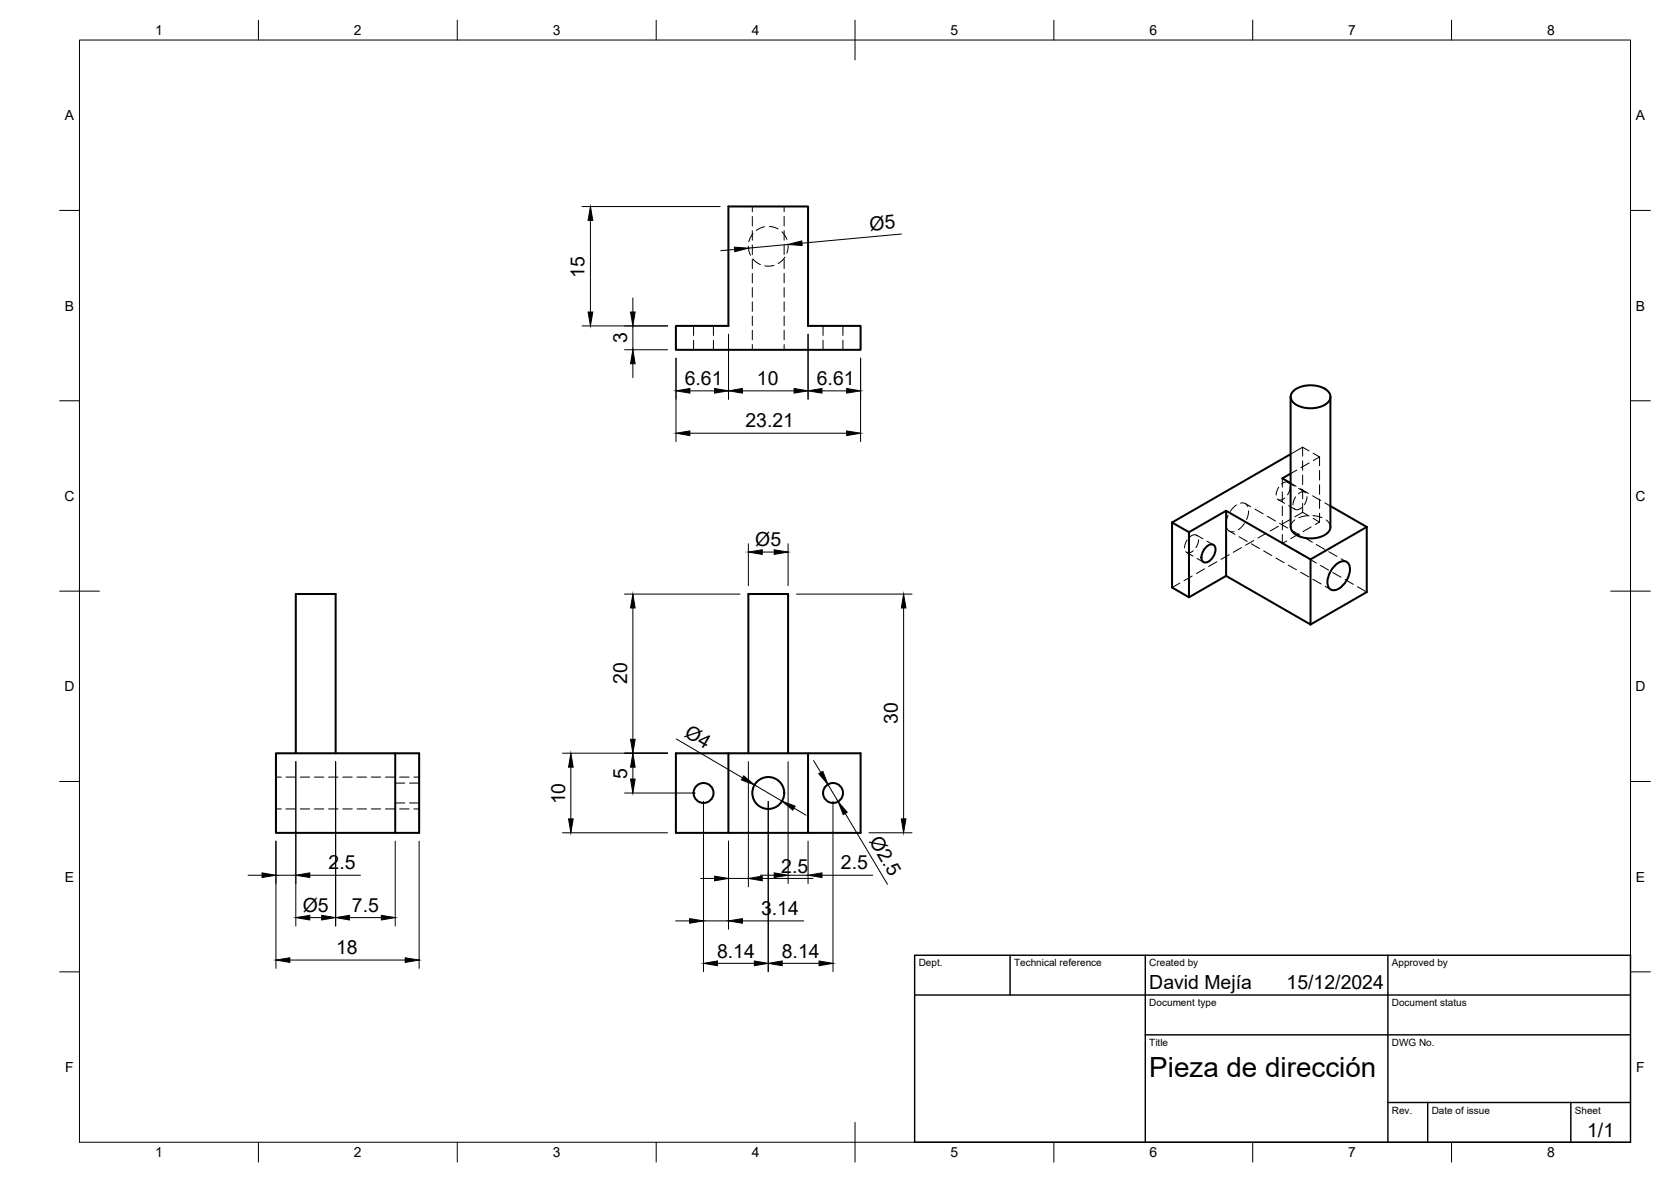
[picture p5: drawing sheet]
<svg xmlns="http://www.w3.org/2000/svg" width="420mm" height="297mm" viewBox="0 0 420 297" stroke-linecap="round" stroke-linejoin="round" font-family="sans-serif">
<!-- layer: Visible -->
<g fill="none" stroke="#000" stroke-width=".51">
<path d="M183.2 51.9h20v30h13.2v6h-46.5v-6h13.3zM324.5 99.7v32.7M325.4 98.1a7.1 7.1 0 0 1 8.8 .5 2.1 2.1 0 0 1-1.1 3.2 7.5 7.5 0 0 1-7.7-.5 1.94 1.94 0 0 1 0-3.2zM334.5 99.7v32.7M324.5 119l-2.1 1.2 2.1 1.2M324.5 114.1l-29.8 17.2M294.7 131.3v16.3l4.3 2.5 9.3-5.4M299 133.7v16.4M303.4 137.4a1.26 1.26 0 0 1 1.7-.5 1.26 1.26 0 0 1 .5 1.7 3.3 3.3 0 0 1-2.6 2.8 1.57 1.57 0 0 1-.7-2.5zM308.3 128.4l21.2 12.2v16.3l-21.2-12.2zM308.3 128.4l-9.3 5.3-4.3-2.4M324.5 132.4a3.4 3.4 0 0 0 3.1 2.7 6.7 6.7 0 0 0 6.5-1.6l.4-1.1"/>
<path d="M334.5 127.2l9.2 5.2M343.7 132.4l-14.2 8.2M343.7 132.4v16.4l-14.2 8.1M335.5 142.3a2.54 2.54 0 0 1 3.3-1 3.8 3.8 0 0 1-.2 4.5l-.4 .7a3.5 3.5 0 0 1-3.4 1.8 2.55 2.55 0 0 1-.8-3.4l.6-1.4zM69.4 189.3h36v20h-36zM74.4 189.3v-40h10v40M99.4 189.3v20M183.2 189.3h-13.3v20h33.3v-20M188.2 189.3v-40h10v40M183.2 209.3v-20h33.2v20h-13.2"/>
<circle cx="176.9" cy="199.3" r="2.51"/>
<circle cx="193.2" cy="199.3" r="4"/>
<circle cx="209.5" cy="199.3" r="2.51"/>
</g>
<!-- layer: Hidden -->
<g fill="none" stroke="#000" stroke-width=".25">
<path d="M189.2 51.9v1.3M189.2 54.4v2.4M189.2 58v2.4M189.3 58.7l-.5 .7-.5 1.4M192.3 57l-1.2 .3-.9 .6M193.4 56.9l.9 .1 1.3 .6M196.6 58.3l.8 .9 .5 1M197.2 51.9v1.3M197.2 54.4v2.4M197.2 58v2.4M188.2 61.9l.1 1.3 .4 .9M189.2 61.6v2.4"/>
<path d="M189.2 65.1v2.4M189.2 68.7v2.4M189.2 72.3v2.4M189.2 75.8v2.4M189.2 79.4v2.4M189.3 65.1l.8 .7 1.1 .7M194.6 66.7l-.9 .2-1.4-.1M197.2 61.6v2.4M197.2 65.1v2.4M197.2 68.7v2.4M197.2 72.3v2.4M197.2 75.8v2.4"/>
<path d="M197.2 79.4v2.4M197.4 64.6l-.9 1-.8 .6M198.1 61.3l.1 .9-.3 1.4M174.4 81.9v2.4M174.4 85.5v2.4M179.4 81.9v2.4M179.4 85.5v2.4M189.2 83v2.4M189.2 86.6v1.3M197.2 83v2.4M197.2 86.6v1.3M206.9 81.9v2.4"/>
<path d="M206.9 85.5v2.4M211.9 81.9v2.4M211.9 85.5v2.4M326.1 118.1l-1.6 .9M327.5 112.4l1.6 .9M327.5 112.4l-3 1.7M327.5 112.4v2.2M327.5 115.8v2.4M327.5 119.4v2.4M329.2 116.3l-2.1 1.2M330.2 113.9l1.6 .9M331.8 114.8l-1.6 .9"/>
<path d="M331.8 114.8v2.3M331.8 118.2v2.4M298.4 138.8l1.6 .9M298.5 135.7l-.4 .8-.3 1.2M300 138.4a1.33 1.33 0 0 1-1.8 .2M300.9 134.5l1.6 .9M301.1 134.7a1.29 1.29 0 0 0-1.9 .2M301.4 135.6l-.2 1-.5 1M303.5 136l1.6 .9M308.5 132.7l.8 .9h1M308.8 129.5l-.5 2.1M309.1 139.4l-2.1 1.2"/>
<path d="M309.1 133.5l1.4 .8M310.9 126.9l-1.5 1.6M311.5 134.9l2.1 1.2M311.9 126.4l1.1 .1 .8 .8M312.2 137.6l-2.1 1.2M312.9 131.6l-1.6 1.5M313.1 126.6l1.4 .7M313.9 128.4l-.5 2.2M314.6 136.7l2.1 1.1M315.3 135.8l-2.1 1.2M315.5 127.9l2.1 1.2M317.7 138.4l2.1 1.2"/>
<path d="M318.3 134l-2 1.2M318.6 129.7l2.1 1.2M321.4 125.6l1.6 .9M321.4 132.3l-2 1.1M321.5 122.4l-.4 .8-.2 1.2M321.7 131.5l2.1 1.2M322.4 136.6l2.4 1.3M322.4 120.2v2.2M322.4 123.6v2.4M322.4 127.2v2.4M322.4 130.8v2.4M322.4 134.4v2.2"/>
<path d="M323 125.1a1.33 1.33 0 0 1-1.8 .3M323.5 136l-1.1 .6M323.9 121.2l1.6 1M324 127.1l1.6 .9M324.1 121.4a1.34 1.34 0 0 0-1.9 .3M324.4 122.4l-.2 1-.5 .9M324.5 121.4l1.4 .8M324.5 130.5l-2 1.2M324.8 133.3l2.1 1.2M325.6 130.7l-.7 .7-.4 1M325.8 124.9l-.6 1.2-.1 .8M325.8 138.5l2.1 1.2"/>
<path d="M326.5 122.8l1.6 .9M326.6 134.2l-2.1 1.2M326.9 122.8l2.1 1.2M327.3 127.6a1.36 1.36 0 0 1-1.9 .2M327.5 122.9v2.4M327.5 126.5v2.2M327.9 135.1l2.1 1.2M328.3 123.9a1.27 1.27 0 0 0-1.8 .2M328.6 124.8l-.1 1-.5 1M328.9 129.6l-2.3 .5M329.1 129.7l-1.6-1-1.9 1.2M329.7 132.4l-2.1 1.2"/>
<path d="M330 124.6l2.1 1.2M330.1 129.6l2.3 .5M330.2 130.3l1.6 .9M331 136.8l2.1 1.3M331.8 131.2l-1.1 .6M331.8 121.8v2.4M331.8 125.4v2.4M331.8 129v2.2M333.1 126.4l1.4 .8M333.5 130.7l.7 .7 .3 1M334.1 138.6l2.1 1.2M296.7 146.5l-2 1.1"/>
<path d="M299.8 144.7l-2.1 1.2M301 140.3l1.6 1M302.9 142.9l-2.1 1.3M306 141.2l-2.1 1.2M320.8 140.2l2.1 1.2M323.9 142l2.1 1.2M327 143.8l2.1 1.2M328.9 140.3l2.1 1.2M330.1 145.6l2.1 1.2M332 142.1l2.1 1.2M333.2 147.3l1.4 .9M335.1 143.9l2.1 1.2"/>
<path d="M337.2 140.4l1.4 .8M338.2 145.7l2.1 1.1M341.3 147.4l2.4 1.4M69.4 195.3h1.3M71.9 195.3h2.4M75.5 195.3h2.4M79.1 195.3h2.3M82.6 195.3h2.4M86.2 195.3h2.4M89.8 195.3h2.4M93.3 195.3h2.4M96.9 195.3h2.4"/>
<path d="M99.4 196.8h2.4M100.5 195.3h2.4M103 196.8h2.4M104.1 195.3h1.3M69.4 203.3h1.3M71.9 203.3h2.4M75.5 203.3h2.4M79.1 203.3h2.3M82.6 203.3h2.4M86.2 203.3h2.4M89.8 203.3h2.4M93.3 203.3h2.4"/>
<path d="M96.9 203.3h2.4M99.4 201.8h2.4M100.5 203.3h2.4M103 201.8h2.4M104.1 203.3h1.3"/>
</g>
<!-- layer: BORDER -->
<g fill="none" stroke="#000" stroke-width=".25">
<path d="M20 10.1h390v276.9h-390zM65 5.1v5M115 5.1v5M165 5.1v5M215 5.1v10M265 5.1v5M315 5.1v5M365 5.1v5M15 52.9h5M410 52.9h5M15 100.7h5M410 100.7h5"/>
<path d="M15 148.6h10M405 148.6h10M15 196.4h5M410 196.4h5M15 244.2h5M410 244.2h5M65 287v5M115 287v5M165 287v5M215 282.1v9.9M265 287v5M315 287v5"/>
<path d="M365 287v5"/>
</g>
<!-- layer: TITLEBLOCK -->
<path d="M230 240.1h180v46.9h-180zM230 250h180M254 240.1v9.9M288 240.1v46.9M349 240.1v46.9M288 260.1h122M349 277.1h61M359 277.1v9.9M395 277.1v9.9" fill="none" stroke="#000" stroke-width=".36"/>
<!-- layer: FD_Dimensions -->
<g fill="none" stroke="#000" stroke-width=".25">
<path d="M146.4 51.9h34.7M148.5 55.4v23M226.7 58.8l-25.1 2.3M159.1 74.9v3.5M184.7 62.7l-3.5 .3M198.1 61.4l-9.9 1M146.4 81.9h21.5M157 87.9h10.9M159.1 81.9v6M159.1 91.4v3.5M170 90v21M173.5 98.2h6.2"/>
<path d="M183.2 84v16.3M186.7 98.2h13M203.2 84v16.3M206.7 98.2h6.2M216.4 90v21M173.5 108.9h39.4M188.2 136.6v10.6M191.7 138.7h3M198.2 136.6v10.6M157 149.3h29.1M159.1 152.8v33M200.3 149.3h29"/>
<path d="M227.2 152.8v53M74.4 191.4v41.3M84.4 191.4v41.3M141.4 189.3h26.5M143.5 192.8v13M157 199.3h17.8M159.1 192.8v3M170.1 185.7l16.6 9.8M188.2 191.4v31.5M189.7 197.3l6.9 4M198.2 191.4v30.6M204.6 191.1l1.8 3"/>
<path d="M208.2 197.1l2.5 4.3M62.4 219.9h3.5M69.4 211.4v32M69.4 219.9h5M77.9 219.9h12.7M99.4 211.4v21.3M105.4 211.4v32M141.4 209.3h26.5M176.9 201.4v42.8M183.2 211.4v22.1M191.2 219.9h3.5M193.2 201.4v42.8"/>
<path d="M198.2 219.9h5M199.6 203.1l3 1.8M203.2 211.4v10.6M206.7 219.9h12.7M209.4 201.4v42.8M212.5 204.4l10.7 17.8M218.5 209.3h10.8M77.9 230.6h3M87.9 230.6h8M169.9 231.4h3.5M176.2 220.8h3.5M176.9 231.4h6.3"/>
<path d="M183.2 220.8h5M186.7 231.4h15.4M191.7 220.8h12.7M72.9 241.3h29M180.4 242.1h9.3M196.7 242.1h9.3"/>
</g>
<g fill="#000" stroke="#000" stroke-width=".25">
<path d="M148.5 51.9l.6 3.5h-1.2zM147.9 78.4h1.2l-.6 3.5zM158.5 78.4h1.2l-.6 3.5zM184.7 62.1l3.5 .3-3.4 .9zM198.1 61.4l3.5-.9 .1 1.2zM159.1 87.9l.6 3.5h-1.2zM170 98.2l3.5-.6v1.2zM179.7 97.6l3.5 .6-3.5 .6zM183.2 98.2l3.5-.6v1.2zM199.7 97.6l3.5 .6-3.5 .6zM203.2 98.2l3.5-.6v1.2zM212.9 97.6l3.5 .6-3.5 .6z"/>
<path d="M170 108.9l3.5-.6v1.2zM212.9 108.3l3.5 .6-3.5 .6zM188.2 138.7l3.5-.5v1.1zM194.7 138.2l3.5 .5-3.5 .6zM159.1 149.3l.6 3.5h-1.2zM227.2 149.3l.6 3.5h-1.2zM143.5 189.3l.6 3.5h-1.1zM158.5 195.8h1.2l-.6 3.5zM159.1 189.3l.6 3.5h-1.2zM158.5 185.8h1.2l-.6 3.5zM187 195l2.7 2.3-3.3-1.3zM205.9 194.4l1-.6 1.3 3.3z"/>
<path d="M65.9 219.4l3.5 .5-3.5 .6zM74.4 219.9l3.5-.5v1.1zM143 205.8h1.1l-.6 3.5zM194.7 219.4l3.5 .5-3.5 .6zM196.6 201.3l3.3 1.3-.6 1zM203.2 219.9l3.5-.5v1.1zM210.7 201.4l2.3 2.7-1 .6zM226.6 205.8h1.2l-.6 3.5zM74.4 230.6l3.5-.6v1.2zM80.9 230l3.5 .6-3.5 .6zM84.4 230.6l3.5-.6v1.2zM95.9 230l3.5 .6-3.5 .6z"/>
<path d="M173.4 230.9l3.5 .5-3.5 .6zM179.7 220.2l3.5 .6-3.5 .5zM183.2 231.4l3.5-.5v1.1zM188.2 220.8l3.5-.6v1.1zM69.4 241.3l3.5-.6v1.2zM101.9 240.7l3.5 .6-3.5 .6zM176.9 242.1l3.5-.6v1.2zM189.7 241.5l3.5 .6-3.5 .6zM193.2 242.1l3.5-.6v1.2zM206 241.5l3.4 .6-3.4 .6z"/>
</g>
<text font-size="7" x="289" y="270.6">Pieza de dirección</text>
<g font-size="4.9">
<text x="218.8" y="58" transform="rotate(-5 218.8 58)">Ø5</text>
<text x="147" y="69.8" transform="rotate(-90 147 69.8)">15</text>
<text x="157.7" y="86.3" transform="rotate(-90 157.7 86.3)">3</text>
<text x="172.2" y="96.8">6.61</text>
<text x="190.3" y="96.8">10</text>
<text x="205.4" y="96.8">6.61</text>
<text x="187.4" y="107.4">23.21</text>
<text x="189.9" y="137.2">Ø5</text>
<text x="157.7" y="172" transform="rotate(-90 157.7 172)">20</text>
<text x="171.9" y="185" transform="rotate(30 171.9 185)">Ø4</text>
<text x="225.7" y="182" transform="rotate(-90 225.7 182)">30</text>
<text x="157.7" y="195.7" transform="rotate(-90 157.7 195.7)">5</text>
<text x="142.1" y="202.1" transform="rotate(-90 142.1 202.1)">10</text>
<text x="218.4" y="211.3" transform="rotate(59 218.4 211.3)">Ø2.5</text>
<text x="82.6" y="218.5">2.5</text>
<text x="196.4" y="219.3">2.5</text>
<text x="211.4" y="218.5">2.5</text>
<text x="76.1" y="229.1">Ø5</text>
<text x="88.5" y="229.2">7.5</text>
<text x="191.4" y="230">3.14</text>
<text x="84.5" y="239.8">18</text>
<text x="180.3" y="240.6">8.14</text>
<text x="196.6" y="240.6">8.14</text>
<text x="289" y="248.5">David Mejía</text>
<text x="323.5" y="248.5">15/12/2024</text>
<text x="399.1" y="285.7">1/1</text>
</g>
<g font-size="3.5">
<text x="39" y="8.8">1</text>
<text x="89" y="8.8">2</text>
<text x="139" y="8.8">3</text>
<text x="189" y="8.8">4</text>
<text x="239" y="8.8">5</text>
<text x="289" y="8.8">6</text>
<text x="339" y="8.8">7</text>
<text x="389" y="8.8">8</text>
<text x="16.3" y="30.2">A</text>
<text x="411.3" y="30.2">A</text>
<text x="16.3" y="78">B</text>
<text x="411.3" y="78">B</text>
<text x="16.2" y="125.9">C</text>
<text x="411.2" y="125.9">C</text>
<text x="16.2" y="173.7">D</text>
<text x="411.2" y="173.7">D</text>
<text x="16.3" y="221.6">E</text>
<text x="411.3" y="221.6">E</text>
<text x="16.4" y="269.4">F</text>
<text x="411.4" y="269.4">F</text>
<text x="39" y="290.8">1</text>
<text x="89" y="290.8">2</text>
<text x="139" y="290.8">3</text>
<text x="189" y="290.8">4</text>
<text x="239" y="290.8">5</text>
<text x="289" y="290.8">6</text>
<text x="339" y="290.8">7</text>
<text x="389" y="290.8">8</text>
</g>
<g font-size="2.5">
<text x="231" y="242.9">Dept.</text>
<text x="255" y="242.9">Technical reference</text>
<text x="289" y="242.9">Created by</text>
<text x="350" y="242.9">Approved by</text>
<text x="289" y="252.8">Document type</text>
<text x="350" y="252.8">Document status</text>
<text x="289" y="262.9">Title</text>
<text x="350" y="262.9">DWG No.</text>
<text x="350" y="279.9">Rev.</text>
<text x="360" y="279.9">Date of issue</text>
<text x="396" y="279.9">Sheet</text>
</g>
</svg>
